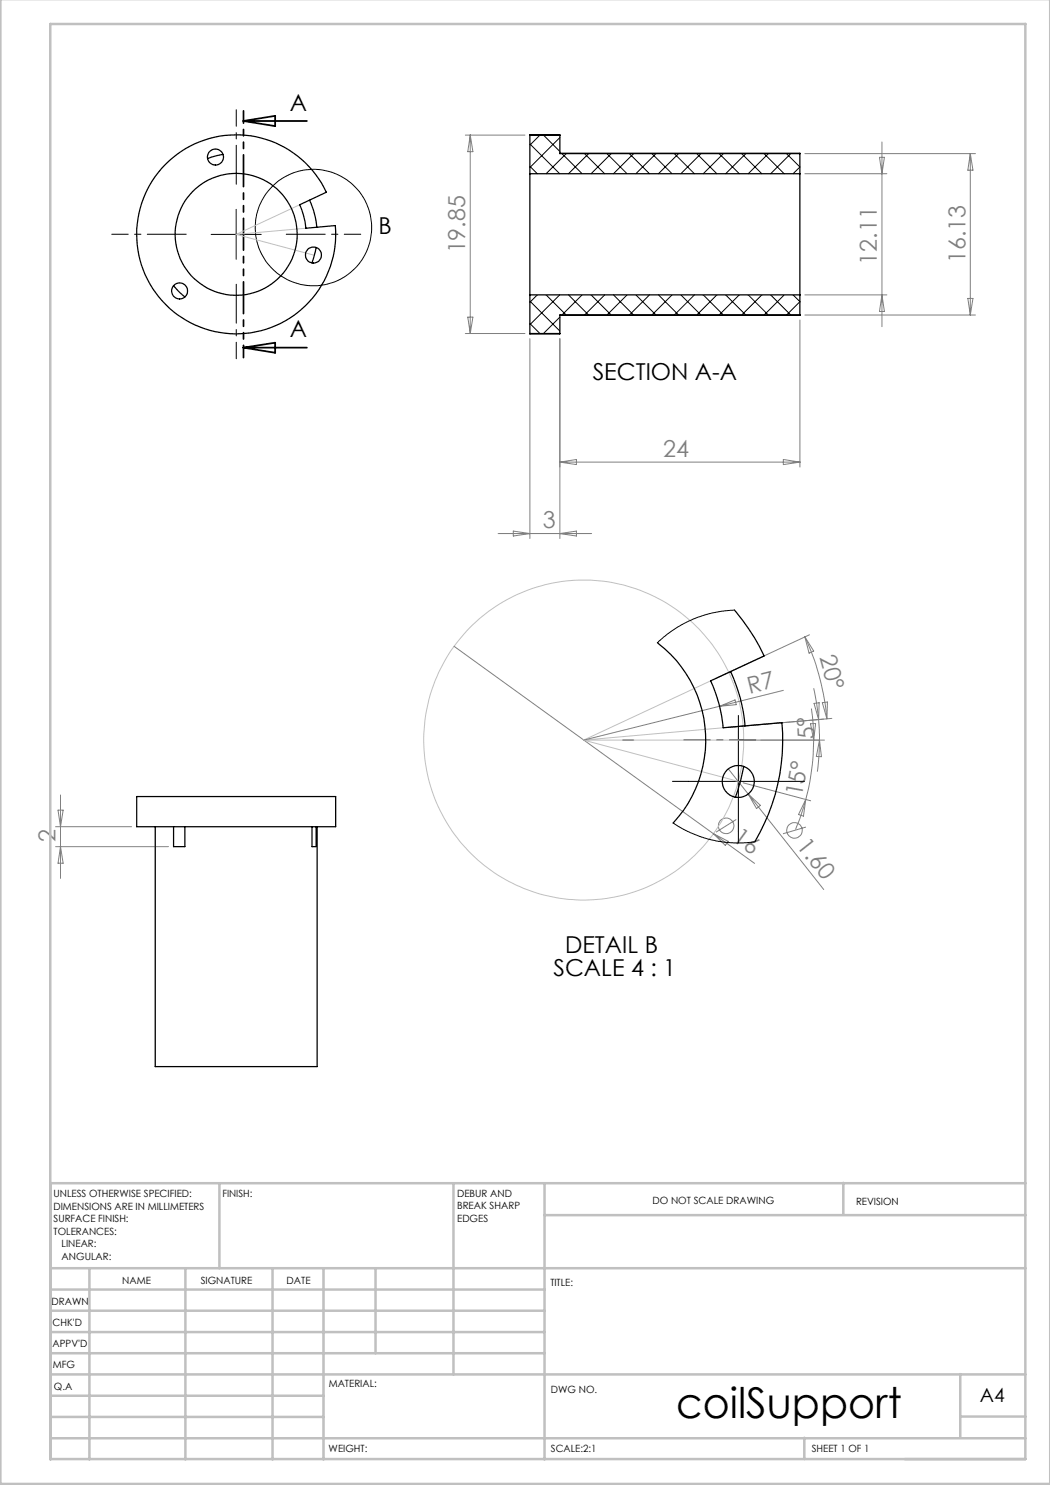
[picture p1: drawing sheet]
<svg xmlns="http://www.w3.org/2000/svg" width="210mm" height="297mm" viewBox="0 0 210 297" stroke-linecap="round" stroke-linejoin="round" font-family="sans-serif">
<g fill="none" stroke="#808080" stroke-width=".2">
<path d="M93.1 27h11.9M94.1 27v39.7M94.1 27l.5 3.3h-1zM161 30.7h34.1M161 34.7h16.4M175.9 31.5h1l-.5 3.2zM176.4 28.4v36.9M194.1 30.7v32.3M194.1 30.7l.5 3.3h-1zM161 59h16.4M176.4 59l.5 3.3h-1zM193.6 59.7h1l-.5 3.3z"/>
<path d="M93.1 66.7h11.9M93.6 63.4h1l-.5 3.3zM106 67.7v40M112 67.7v40M160 64v29.4M161 63h34.1M112 92.4h48M112 92.4l3.3-.5v1zM156.7 91.9l3.3 .5-3.3 .5zM99.6 106.7h18.7M102.7 106.2l3.3 .5-3.3 .5zM112 106.7l3.3-.5v1z"/>
<path d="M90.8 129.3l51.9 37.5M156.7 138.1l-40 9.9M161 127.4a49 49 0 0 1 4.4 16.4M161 127.4l1.7 2.8-.9 .4zM161.9 127l-18.9 8.7M162.7 137.7l.6 3.1 .4 3.1M12.1 159v16.7M143.9 141.2l3.1-1.2 .2 .9zM145.7 153.8l3.9 5M148.6 156.6l13.5 3.6M148.7 148h16.2M149.6 158.8l15.1 19.1"/>
<path d="M149.6 158.8l2.5 2.3-.8 .6zM161.1 159.9l-1.1 3.8-.9 2.2M161.1 159.9l-.4 3.3-1-.3zM162.1 144.7h1l-.4 3.3zM162.3 141.7l.3 3.1 .1 3.2M162.7 148a48.2 48.2 0 0 1-1.6 11.9M162.8 140.7l1-.2-.1 3.4zM163.7 143.9l.2 4.1M163.9 148l.4 3.3h-1zM163.9 148l-.1 3.2-.3 3.1M164.5 140.5l1-.1-.1 3.4zM166.4 143.7l-20.8 1.8"/>
<path d="M11.1 165.3h15.2M11.1 169.3h22.6M11.6 162h1l-.5 3.3zM12.1 169.3l.5 3.3h-1zM142.7 166.8l8.2 5.9M142.7 166.8l3 1.5-.6 .8zM147.2 163.9l-4 2.5M161.2 165.4l-4.6 1.4"/>
<circle cx="145.2" cy="165.2" r="1.56"/>
<circle cx="158.9" cy="166.1" r="1.56"/>
</g>
<g fill="none" stroke="#000" stroke-width=".2">
<path d="M106 33.3l1.5 1.4M106 28.8l5.9 5.9M108 27l-2 2M108.7 27l3.3 3.3M112 27.5l-6 6M112.4 30.7l4 4M113.2 30.7l-4 4M116.9 30.7l4 4M117.7 30.7l-4 4M121.4 30.7l4 4M122.2 30.7l-4 4M125.9 30.7l4 4"/>
<path d="M126.7 30.7l-4 4M130.4 30.7l4 4M131.2 30.7l-4 4M134.9 30.7l4 4M135.7 30.7l-4 4M139.3 30.7l4.1 4M140.2 30.7l-4 4M143.8 30.7l4 4M144.7 30.7l-4 4M148.3 30.7l4.1 4M149.2 30.7l-4.1 4M152.8 30.7l4 4"/>
<path d="M153.7 30.7l-4.1 4M157.3 30.7l2.7 2.7-1.4 1.3M158.2 30.7l-4.1 4M42.2 46.9h10M47.2 41.9v10M107.5 59l-1.5 1.5M109.2 59l4 4M111.9 59l-5.9 5.9M113.7 59l4 4M116.4 59l-4 4M118.2 59l4 4M120.9 59l-4 4"/>
<path d="M122.7 59l4 4M125.4 59l-4 4M127.2 59l4 4M129.9 59l-4 4M131.7 59l4 4M134.4 59l-4 4M136.2 59l4 4M138.9 59l-4 4M140.7 59l4 4M143.4 59l-4.1 4M145.1 59l4.1 4M147.8 59l-4 4"/>
<path d="M149.6 59l4.1 4M152.4 59l-4.1 4M154.1 59l4.1 4M156.8 59l-4 4M158.6 59l1.4 1.3-2.7 2.7M106 64.7l2 2M106 60.2l6 6M112 63.4l-3.3 3.3M146.9 122l-2.5 .2-2.1 .4-3.8 1.3-2.1 1-2 1.2-2.9 2.4M124.5 148h2.3M137.7 156.3h20M147.7 146.3v20"/>
<path d="M134.6 164.6l3.4 1.9 2.3 .9 1.9 .6 2.4 .4 2.2 .2 4.2-.2"/>
<circle cx="62.7" cy="45.5" r="11.6"/>
</g>
<g fill="none" stroke="#c0c0c0" stroke-width=".2">
<path d="M47.2 46.9l15.5 4.1M59.9 41l-12.7 5.9M61.2 45.6l-14 1.3M142.1 136.2l-25.4 11.8M116.7 148h31M116.7 148l31 8.3M144.6 145.6l-27.9 2.4"/>
<circle cx="116.8" cy="148" r="32"/>
</g>
<path d="M47.2 36.8v-14.9M37.3 46.8h-14.9M47.2 56.8v14.9M57.3 46.8h14.8" fill="none" stroke="#000" stroke-width=".2" stroke-dasharray="15.2 1.3 1.3 1.3" stroke-dashoffset="7.4"/>
<path d="M136.8 148h14.4" fill="none" stroke="#000" stroke-width=".2" stroke-dasharray="15.2 1.3 1.3 1.3" stroke-dashoffset="9.9"/>
<path d="M137.7 156.3h-3.2M147.7 146.3v-3.2M157.7 156.3h3.2M147.7 166.3v2.3" fill="none" stroke="#000" stroke-width=".2" stroke-dasharray="15.2 1.3 1.3 1.3"/>
<path d="M48.7 24.2h12.7M48.7 24.2l6.3-1v2zM48.7 69.5l6.3-1v2.1zM48.7 69.5h12.7" fill="none" stroke="#000" stroke-width=".35"/>
<path d="M48.7 22.2v49.3" fill="none" stroke="#000" stroke-width=".35" stroke-dasharray="6.3 1.3 1.3 1.3 1.3 1.3" stroke-dashoffset="3.9"/>
<g fill="none" stroke="#c0c0c0" stroke-width=".5">
<path d="M.1 -.1v296.9h209.9v-296.9M10.1 4.8h195v287h-195zM43.9 236.6v17M90.7 236.6v38.3M108.9 236.6v55.3M168.7 236.6v6.3M205.1 236.6h-195v55.3M10.1 253.6h195M10.1 257.9h98.8M17.9 253.6v38.3M37.1 253.6v38.3M54.5 253.6v38.3"/>
<path d="M64.7 253.6v38.3M75.1 253.6v17M108.9 243h96.2M10.1 270.6h98.8M10.1 266.4h98.8M10.1 262.1h98.8M10.1 279.1h54.6M10.1 274.9h195M192.1 274.8v12.7M10.1 287.7h195M10.1 283.4h54.6M160.9 287.5v4.3"/>
<path d="M192.1 283.3h13"/>
</g>
<g fill="none" stroke="#000" stroke-width=".25">
<path d="M33.1 32.9a19.9 19.9 0 0 1 32.2 5.5l-5.4 2.6a14.7 14.7 0 0 1 1.3 4.6l5.9-.5a19.9 19.9 0 0 1-26.6 20.5 19.9 19.9 0 0 1-7.4-32.7zM44.6 30.9l-3.1 .8M106 34.7v24.3M106 27h.1M106 27h6M106 34.7h54M106 27v7.7M112 30.7h48M112 27h.1M112 27v3.7h48M160 34.7v24.3M160 30.7v4"/>
<path d="M34.7 57.1l2.3 2.3M61.9 40a16.6 16.6 0 0 1 1.5 5.5M63.2 49.5l-.8 3.1M106 59v7.8h6v-3.8h48M106 59h54M160 59v4.1h-48M106 66.7h6M131.5 128.5a24.4 24.4 0 0 1 3.1 36.1M146.1 134.3a31.5 31.5 0 0 1 2.9 10.9M146.9 122l.4 .5a42.1 42.1 0 0 1 5.5 8.7l-10.7 5a28.3 28.3 0 0 1 2.5 9.4l11.8-1.1a40 40 0 0 1-5.4 23.9M27.3 159.3h39.8v6h-39.8zM148.7 153.3a32.4 32.4 0 0 1-1.6 6.2"/>
<path d="M31 165.3v48h32.4v-48M34.7 165.3v4h2.3v-4M62.4 165.3v4h.8v-4"/>
<circle cx="43.1" cy="31.4" r="1.61"/>
<circle cx="35.9" cy="58.2" r="1.61"/>
<circle cx="47.2" cy="46.9" r="12.2"/>
<circle cx="62.7" cy="51" r="1.59"/>
<circle cx="147.6" cy="156.3" r="3.2"/>
</g>
<text font-size="8.5" x="135.2" y="283.5">coilSupport</text>
<g font-size="4.7">
<text x="58" y="22.1">A</text>
<text x="75.7" y="46.8">B</text>
<text x="58" y="67.5">A</text>
<text x="118.5" y="76">SECTION A-A</text>
<text x="113" y="190.6">DETAIL B</text>
<text x="110.7" y="195.2">SCALE 4 : 1</text>
</g>
<g font-size="4.7" fill="#808080">
<text x="93.1" y="50.7" transform="rotate(-90 93.1 50.7)">19.85</text>
<text x="175.4" y="52.9" transform="rotate(-90 175.4 52.9)">12.11</text>
<text x="193.1" y="52.6" transform="rotate(-90 193.1 52.6)">16.13</text>
<text x="132.7" y="91.4">24</text>
<text x="108.5" y="105.7">3</text>
<text x="163.9" y="131.5" transform="rotate(75 163.9 131.5)">20°</text>
<text x="149.9" y="138.7" transform="rotate(-14 149.9 138.7)">R7</text>
<text x="163" y="147.8" transform="rotate(-93 163 147.8)">5°</text>
<text x="160.4" y="159.5" transform="rotate(-80 160.4 159.5)">15°</text>
<text x="11.1" y="168.4" transform="rotate(-90 11.1 168.4)">2</text>
<text x="146.3" y="168" transform="rotate(36 146.3 168)">16</text>
<text x="159.2" y="169.1" transform="rotate(52 159.2 169.1)">1.60</text>
</g>
<text font-size="3.9" x="196" y="280.4">A4</text>
<g font-size="2">
<text x="10.7" y="239.5">UNLESS OTHERWISE SPECIFIED:</text>
<text x="44.5" y="239.5">FINISH:</text>
<text x="91.4" y="239.4">DEBUR AND</text>
<text x="10.7" y="242">DIMENSIONS ARE IN MILLIMETERS</text>
<text x="10.7" y="244.5">SURFACE FINISH:</text>
<text x="91.4" y="241.9">BREAK SHARP</text>
<text x="91.4" y="244.4">EDGES</text>
<text x="130.5" y="240.8">DO NOT SCALE DRAWING</text>
<text x="171.2" y="241">REVISION</text>
<text x="10.7" y="247">TOLERANCES:</text>
<text x="12.3" y="249.5">LINEAR:</text>
<text x="12.3" y="252">ANGULAR:</text>
<text x="24.4" y="256.9">NAME</text>
<text x="40.1" y="256.8">SIGNATURE</text>
<text x="57.3" y="256.8">DATE</text>
<text x="110.1" y="257.1">TITLE:</text>
<text x="10.3" y="260.9">DRAWN</text>
<text x="10.5" y="269.3">APPV'D</text>
<text x="10.5" y="265.2">CHK'D</text>
<text x="10.6" y="273.6">MFG</text>
<text x="10.8" y="278">Q.A</text>
<text x="65.8" y="277.4">MATERIAL:</text>
<text x="110.2" y="278.5">DWG NO.</text>
<text x="65.7" y="290.4">WEIGHT:</text>
<text x="110.2" y="290.5">SCALE:2:1</text>
<text x="162.4" y="290.4">SHEET 1 OF 1</text>
</g>
</svg>
